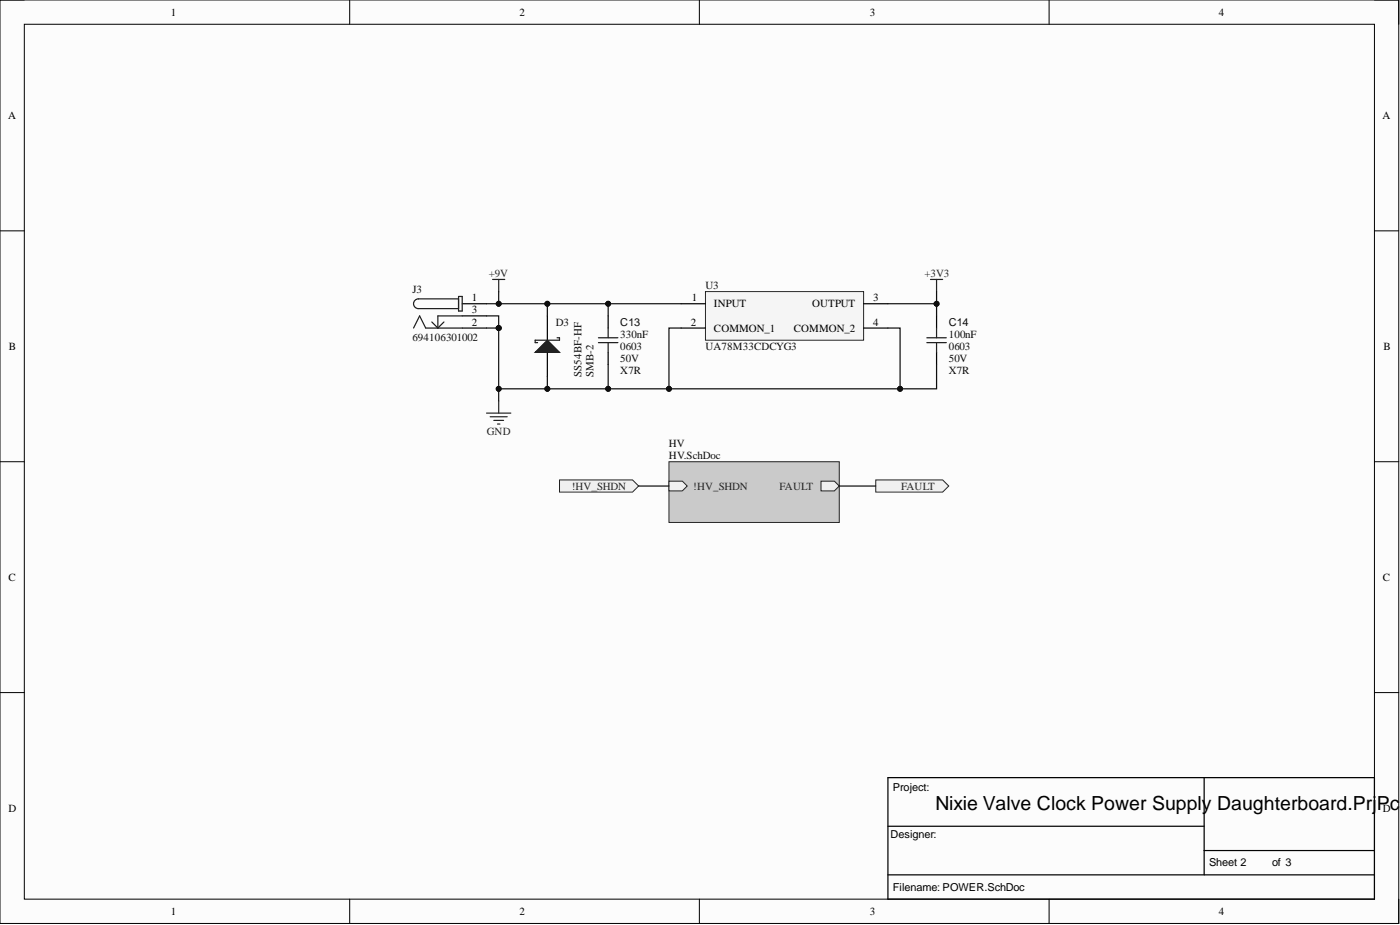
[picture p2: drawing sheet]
<svg xmlns="http://www.w3.org/2000/svg" width="292mm" height="193mm" viewBox="0 0 292 193" stroke-linecap="round" stroke-linejoin="round" font-family="sans-serif">
<path d="M0 0h291.8v192.6h-291.8z" fill-rule="evenodd" fill="#fcfcfc"/>
<path d="M0 0h291.8v192.6h-291.8z" fill="none" stroke="#000" stroke-width=".21"/>
<path d="M5.1 5.1h281.7v182.5h-281.7z" fill-rule="evenodd" fill="#fcfcfc"/>
<g fill="none" stroke="#000" stroke-width=".21">
<path d="M0 0h5.1M73 0v5.1M145.9 0v5.1M218.9 0v5.1M286.8 0h5v5.1M5.1 5.1h281.7v182.5h-281.7zM0 48.2h5.1M286.8 48.2h5M0 96.3h5.1M286.8 96.3h5M0 144.5h5.1M286.8 144.5h5"/>
<path d="M73 187.6v5M145.9 187.6v5M218.9 187.6v5M291.8 187.6v5"/>
</g>
<path d="M185.3 162.2h101.5v25.4h-101.5zM185.3 172.4h65.9M251.2 162.2v20.3M251.2 177.4h35.6M185.3 182.5h101.5" fill="none" stroke="#000" stroke-width=".25"/>
<path d="M139.6 96.3h35.5v12.7h-35.5z" fill-rule="evenodd" fill="#cacaca"/>
<path d="M139.6 96.3h35.5v12.7h-35.5z" fill="none" stroke="#262626" stroke-width=".21"/>
<path d="M171.3 100.4h2.8l1 1-1 1h-2.8z" fill-rule="evenodd" fill="#f0f0f0"/>
<path d="M171.3 100.4h2.8l1 1-1 1h-2.8z" fill="none" stroke="#262626" stroke-width=".21"/>
<path d="M139.6 100.4h2.8l1 1-1 1h-2.8z" fill-rule="evenodd" fill="#f0f0f0"/>
<path d="M139.6 100.4h2.8l1 1-1 1h-2.8z" fill="none" stroke="#262626" stroke-width=".21"/>
<path d="M102.8 58.3h2.5M104 58.3v2.5M101.5 86.2h5.1M102.3 86.9h3.5M103 87.7h2.1M103.8 88.5h.5M104 83.6v2.6" fill="none" stroke="#262626" stroke-width=".25"/>
<path d="M147.2 60.8h33v10.2h-33z" fill-rule="evenodd" fill="#f5f5f5"/>
<path d="M147.2 60.8h33v10.2h-33z" fill="none" stroke="#262626" stroke-width=".21"/>
<path d="M114.2 65.9v5.1M114.2 73.5v5.1M126.9 65.9v2.5M126.9 73.5v2.5M142.1 63.4h5.1M142.1 68.4h5.1M180.2 63.4h5.1M180.2 68.4h5.1M195.4 65.9v2.5M195.4 73.5v2.5" fill="none" stroke="#000" stroke-width=".25"/>
<path d="M124.9 71.5h4M124.9 70.5h4M126.9 68.4v2.1M126.9 71.5v2M193.4 71.5h4M193.4 70.5h4M195.4 68.4v2.1M195.4 71.5v2" fill="none" stroke="#1c1c1c" stroke-width=".25"/>
<path d="M194.1 58.3h2.6M195.4 58.3v2.5" fill="none" stroke="#262626" stroke-width=".25"/>
<path d="M111.7 73.5l2.5-2.5 2.5 2.5z" fill="#1c1c1c"/>
<path d="M111.7 73.5l2.5-2.5 2.5 2.5zM116.2 70.5h.5v.5h-5v.5h.5" fill="none" stroke="#1c1c1c" stroke-width=".25"/>
<path d="M116.7 100.1h15.3l1.2 1.3-1.2 1.3h-15.3z" fill-rule="evenodd" fill="#f0f0f0"/>
<path d="M116.7 100.1h15.3l1.2 1.3-1.2 1.3h-15.3z" fill="none" stroke="#262626" stroke-width=".21"/>
<path d="M182.7 100.1h14l1.2 1.3-1.2 1.3h-14z" fill-rule="evenodd" fill="#f0f0f0"/>
<path d="M182.7 100.1h14l1.2 1.3-1.2 1.3h-14z" fill="none" stroke="#262626" stroke-width=".21"/>
<path d="M96.4 63.4h5.1M96.4 65.9h5.1M96.4 68.4h5.1" fill="none" stroke="#000" stroke-width=".25"/>
<path d="M86.3 68.4l1.3-2.5 1.2 2.5h7.6M90.1 67.2l1.3 1.2M92.6 67.2l-1.2 1.2M95.7 62.4h-8.4a1.01 1.01 0 0 0-1 1 1.01 1.01 0 0 0 1 1h8.4M95.7 61.8h.7v3.1h-.7zM96.4 65.9h-5v2.5" fill="none" stroke="#1c1c1c" stroke-width=".25"/>
<path d="M104 60.8v2.6h-2.5" fill="none" stroke="#0e0e0e" stroke-width=".25"/>
<circle cx="104" cy="63.4" r=".51" fill="#0e0e0e"/>
<circle cx="104" cy="63.4" r=".51" fill="none" stroke="#0e0e0e" stroke-width=".21"/>
<path d="M101.5 68.4h2.5" fill="none" stroke="#0e0e0e" stroke-width=".25"/>
<circle cx="104" cy="68.4" r=".51" fill="#0e0e0e"/>
<circle cx="104" cy="68.4" r=".51" fill="none" stroke="#0e0e0e" stroke-width=".21"/>
<path d="M101.5 65.9h2.5v2.5" fill="none" stroke="#0e0e0e" stroke-width=".25"/>
<circle cx="104" cy="68.4" r=".51" fill="#0e0e0e"/>
<circle cx="104" cy="68.4" r=".51" fill="none" stroke="#0e0e0e" stroke-width=".21"/>
<path d="M104 68.4v15.2" fill="none" stroke="#0e0e0e" stroke-width=".25"/>
<circle cx="104" cy="81.1" r=".51" fill="#0e0e0e"/>
<circle cx="104" cy="81.1" r=".51" fill="none" stroke="#0e0e0e" stroke-width=".21"/>
<circle cx="104" cy="68.4" r=".51" fill="#0e0e0e"/>
<circle cx="104" cy="68.4" r=".51" fill="none" stroke="#0e0e0e" stroke-width=".21"/>
<path d="M142.1 63.4h-15.2v2.5" fill="none" stroke="#0e0e0e" stroke-width=".25"/>
<circle cx="126.9" cy="63.4" r=".51" fill="#0e0e0e"/>
<circle cx="126.9" cy="63.4" r=".51" fill="none" stroke="#0e0e0e" stroke-width=".21"/>
<path d="M104 63.4h10.2v2.5" fill="none" stroke="#0e0e0e" stroke-width=".25"/>
<circle cx="114.2" cy="63.4" r=".51" fill="#0e0e0e"/>
<circle cx="114.2" cy="63.4" r=".51" fill="none" stroke="#0e0e0e" stroke-width=".21"/>
<circle cx="104" cy="63.4" r=".51" fill="#0e0e0e"/>
<circle cx="104" cy="63.4" r=".51" fill="none" stroke="#0e0e0e" stroke-width=".21"/>
<path d="M114.2 63.4h12.7" fill="none" stroke="#0e0e0e" stroke-width=".25"/>
<circle cx="114.2" cy="63.4" r=".51" fill="#0e0e0e"/>
<circle cx="114.2" cy="63.4" r=".51" fill="none" stroke="#0e0e0e" stroke-width=".21"/>
<circle cx="126.9" cy="63.4" r=".51" fill="#0e0e0e"/>
<circle cx="126.9" cy="63.4" r=".51" fill="none" stroke="#0e0e0e" stroke-width=".21"/>
<path d="M114.2 78.6v2.5h-10.2" fill="none" stroke="#0e0e0e" stroke-width=".25"/>
<circle cx="114.2" cy="81.1" r=".51" fill="#0e0e0e"/>
<circle cx="114.2" cy="81.1" r=".51" fill="none" stroke="#0e0e0e" stroke-width=".21"/>
<circle cx="104" cy="81.1" r=".51" fill="#0e0e0e"/>
<circle cx="104" cy="81.1" r=".51" fill="none" stroke="#0e0e0e" stroke-width=".21"/>
<path d="M126.9 76v5.1h-12.7" fill="none" stroke="#0e0e0e" stroke-width=".25"/>
<circle cx="126.9" cy="81.1" r=".51" fill="#0e0e0e"/>
<circle cx="126.9" cy="81.1" r=".51" fill="none" stroke="#0e0e0e" stroke-width=".21"/>
<circle cx="114.2" cy="81.1" r=".51" fill="#0e0e0e"/>
<circle cx="114.2" cy="81.1" r=".51" fill="none" stroke="#0e0e0e" stroke-width=".21"/>
<path d="M142.1 68.4h-2.5v12.7h-12.7" fill="none" stroke="#0e0e0e" stroke-width=".25"/>
<circle cx="139.6" cy="81.1" r=".51" fill="#0e0e0e"/>
<circle cx="139.6" cy="81.1" r=".51" fill="none" stroke="#0e0e0e" stroke-width=".21"/>
<circle cx="126.9" cy="81.1" r=".51" fill="#0e0e0e"/>
<circle cx="126.9" cy="81.1" r=".51" fill="none" stroke="#0e0e0e" stroke-width=".21"/>
<path d="M185.3 68.4h2.5v12.7h-48.2" fill="none" stroke="#0e0e0e" stroke-width=".25"/>
<circle cx="187.8" cy="81.1" r=".51" fill="#0e0e0e"/>
<circle cx="187.8" cy="81.1" r=".51" fill="none" stroke="#0e0e0e" stroke-width=".21"/>
<circle cx="139.6" cy="81.1" r=".51" fill="#0e0e0e"/>
<circle cx="139.6" cy="81.1" r=".51" fill="none" stroke="#0e0e0e" stroke-width=".21"/>
<path d="M195.4 76v5.1h-7.6" fill="none" stroke="#0e0e0e" stroke-width=".25"/>
<circle cx="187.8" cy="81.1" r=".51" fill="#0e0e0e"/>
<circle cx="187.8" cy="81.1" r=".51" fill="none" stroke="#0e0e0e" stroke-width=".21"/>
<path d="M195.4 60.8v2.6h-10.1" fill="none" stroke="#0e0e0e" stroke-width=".25"/>
<circle cx="195.4" cy="63.4" r=".51" fill="#0e0e0e"/>
<circle cx="195.4" cy="63.4" r=".51" fill="none" stroke="#0e0e0e" stroke-width=".21"/>
<path d="M195.4 63.4v2.5" fill="none" stroke="#0e0e0e" stroke-width=".25"/>
<circle cx="195.4" cy="63.4" r=".51" fill="#0e0e0e"/>
<circle cx="195.4" cy="63.4" r=".51" fill="none" stroke="#0e0e0e" stroke-width=".21"/>
<path d="M133.2 101.4h6.4M175.1 101.4h7.6" fill="none" stroke="#0e0e0e" stroke-width=".25"/>
<text font-size="4.1" x="195.2" y="169">Nixie Valve Clock Power Supply Daughterboard.PrjPcb</text>
<g font-size="2.3">
<text x="35.6" y="3.3">1</text>
<text x="108.4" y="3.3">2</text>
<text x="181.5" y="3.3">3</text>
<text x="254.3" y="3.3">4</text>
<text x="1.7" y="24.8">A</text>
<text x="288.5" y="24.8">A</text>
<text x="98.5" y="62.9">1</text>
<text x="98.5" y="65.4">3</text>
<text x="144.3" y="62.9">1</text>
<text x="149" y="64.1">INPUT</text>
<text x="169.4" y="64.1">OUTPUT</text>
<text x="182.2" y="62.9">3</text>
<text x="98.5" y="67.9">2</text>
<text x="144.1" y="67.9">2</text>
<text x="149" y="69.2">COMMON_1</text>
<text x="165.6" y="69.2">COMMON_2</text>
<text x="182.2" y="67.9">4</text>
<text x="1.9" y="73">B</text>
<text x="288.6" y="73">B</text>
<text x="1.8" y="121.2">C</text>
<text x="288.5" y="121.2">C</text>
<text x="186.3" y="165">Project:</text>
<text x="1.8" y="169.3">D</text>
<text x="288.5" y="169.3">D</text>
<text x="185.8" y="174.9">Designer:</text>
<text x="186.3" y="185.8">Filename: POWER.SchDoc</text>
<text x="252.3" y="180.7">Sheet 2</text>
<text x="265.5" y="180.7">of 3</text>
<text x="35.6" y="190.9">1</text>
<text x="108.4" y="190.9">2</text>
<text x="181.5" y="190.9">3</text>
<text x="254.3" y="190.9">4</text>
</g>
<g font-size="2.3" fill="#262626">
<text x="102" y="57.8">+9V</text>
<text x="192.9" y="57.8">+3V3</text>
<text x="101.6" y="90.7">GND</text>
<text x="119.3" y="102.2">!HV_SHDN</text>
<text x="144.7" y="102.2">!HV_SHDN</text>
<text x="162.7" y="102.2">FAULT</text>
<text x="188" y="102.2">FAULT</text>
</g>
<g font-size="2.3" fill="#0e0e0e">
<text x="86" y="61.1">J3</text>
<text x="147.2" y="60.3">U3</text>
<text x="86" y="71.2">694106301002</text>
<text x="116" y="67.9">D3</text>
<text x="129.4" y="70.5">330nF</text>
<text x="129.4" y="67.9">C13</text>
<text x="197.9" y="70.5">100nF</text>
<text x="197.9" y="67.9">C14</text>
<text x="129.4" y="75.5">50V</text>
<text x="129.4" y="73">0603</text>
<text x="147.2" y="73">UA78M33CDCYG3</text>
<text x="197.9" y="75.5">50V</text>
<text x="197.9" y="73">0603</text>
<text x="121.3" y="78.6" transform="rotate(-90 121.3 78.6)">SS54BF-HF</text>
<text x="123.8" y="78.6" transform="rotate(-90 123.8 78.6)">SMB-2</text>
<text x="129.4" y="78.1">X7R</text>
<text x="197.9" y="78.1">X7R</text>
<text x="139.6" y="93.3">HV</text>
<text x="139.6" y="95.8">HV.SchDoc</text>
</g>
</svg>
